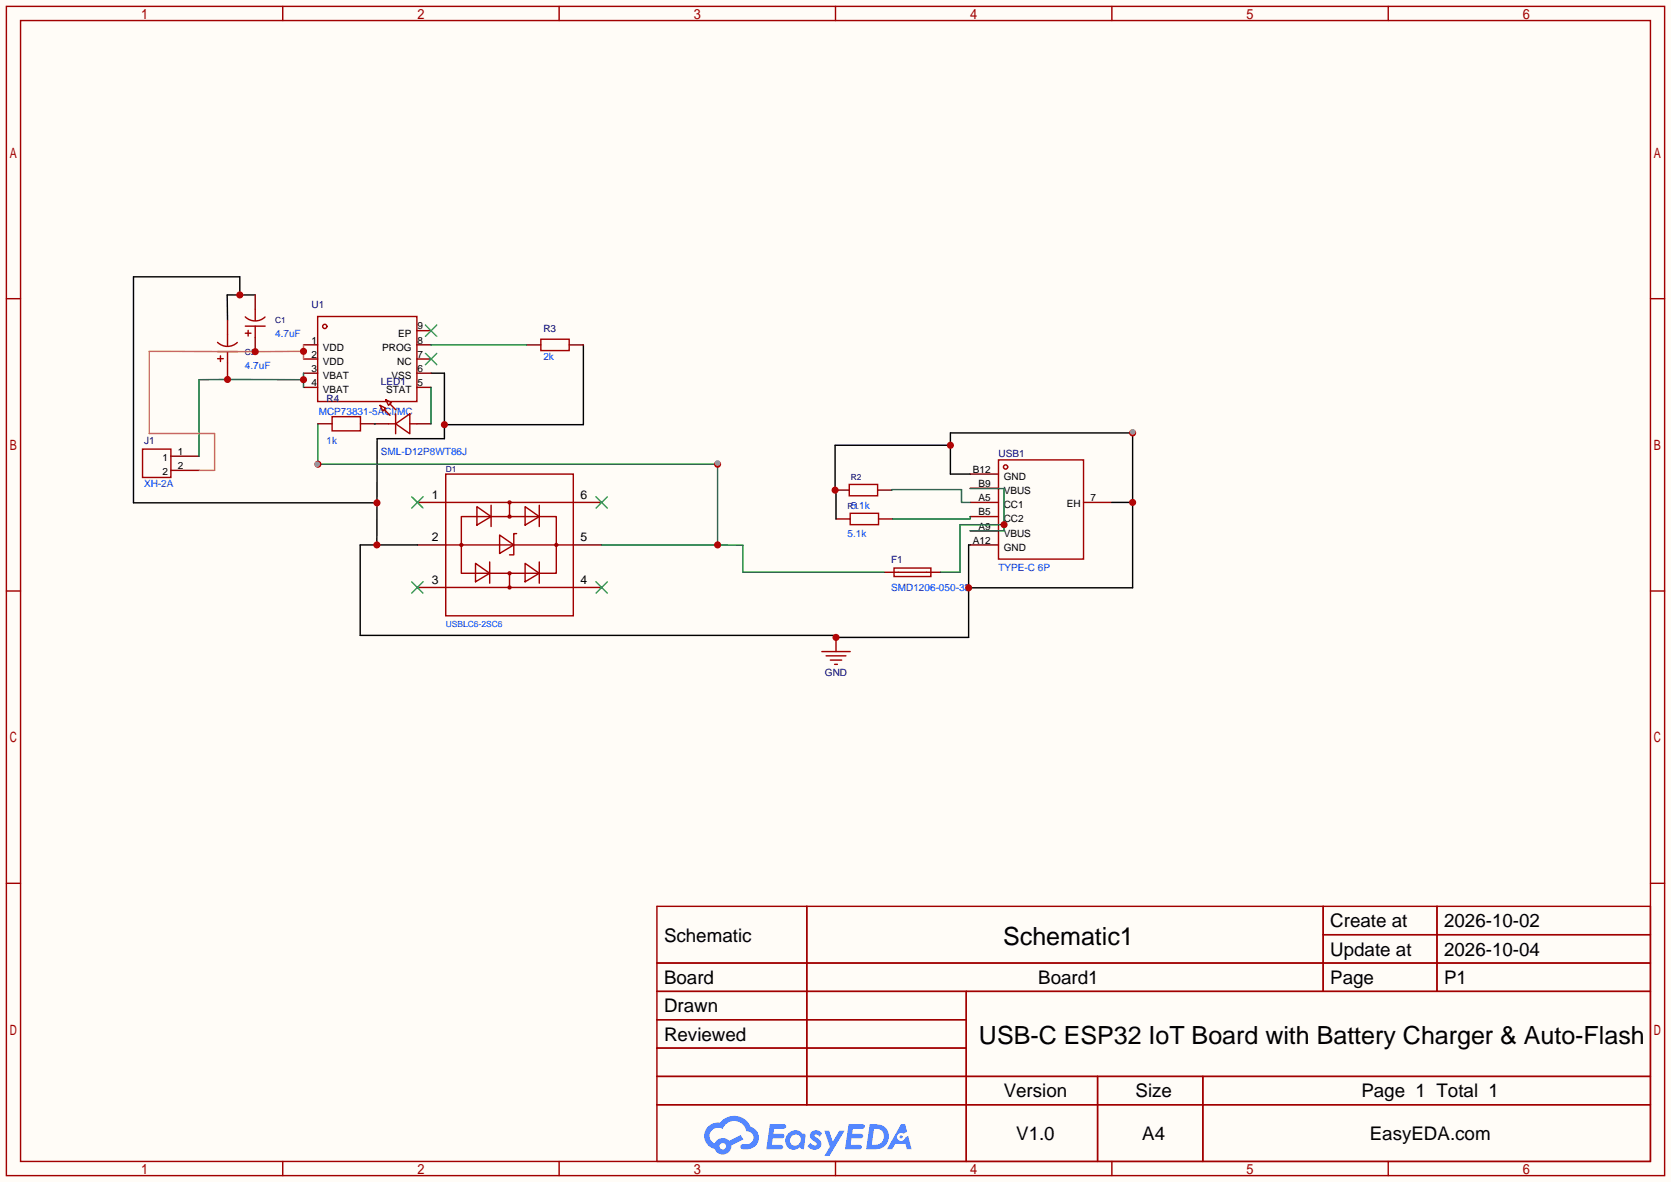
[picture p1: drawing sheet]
<svg xmlns="http://www.w3.org/2000/svg" width="299mm" height="212mm" viewBox="0 0 299 212" stroke-linecap="round" stroke-linejoin="round" font-family="sans-serif">
<path d="M0 0h299.5v211.8h-299.5z" fill="#fffcf7"/>
<g fill="none" stroke="#a10000" stroke-width=".25">
<path d="M1.1 1.1h297.2v209.6h-297.2zM3.7 3.7h292.1v204.5h-292.1zM50.7 1.1v2.6M100.2 1.1v2.6M149.7 1.1v2.6M199.3 1.1v2.6M248.8 1.1v2.6M1.1 53.5h2.6M295.8 53.5h2.5M1.1 105.9h2.6M295.8 105.9h2.5M1.1 158.3h2.6"/>
<path d="M295.8 158.3h2.5M117.7 162.4h178.1v45.8h-178.1zM117.7 172.6h178.1M117.7 177.7h178.1M144.6 162.4v35.6M173.2 177.7v30.5M237.1 162.4v15.3M237.1 167.5h58.7M257.5 162.4v15.3M117.7 182.8h55.5M117.7 192.9h178.1M117.7 187.8h55.5"/>
<path d="M117.7 198h178.1M196.7 192.9v15.3M215.6 192.9v15.3M50.7 208.2v2.5M100.2 208.2v2.5M149.7 208.2v2.5M199.3 208.2v2.5M248.8 208.2v2.5"/>
</g>
<g fill="#5487ff">
<path d="M145.5 202.8a1.3 1.3 0 0 1 1.8 .3l-.4 .6a.54 .54 0 0 0-.9-.2l.1 .2a1.58 1.58 0 0 1 1.1 1.6 1.43 1.43 0 0 1-2.5 .1l.5-.6a.64 .64 0 0 0 .5 .5 .64 .64 0 0 0 .7-.3l-.2-.2a1.6 1.6 0 0 1-1-1.6z"/>
<path d="M147.7 202.7h.9l.7 1.9 1.1-1.9h.9l-2.7 4.5h-.9l1-1.7z"/>
<path d="M138 201.5h1.6a1.31 1.31 0 0 1 1.2 .2 .4 .4 0 0 1-.3 .6h-1.8l-.1 .9h1.6a.4 .4 0 0 1 .4 .4 .4 .4 0 0 1-.4 .4h-1.7l-.2 1.2h.8a1.23 1.23 0 0 1 1.2 .2 .39 .39 0 0 1-.3 .6h-2.7z"/>
<path d="M152.1 201.5h1.6a1.32 1.32 0 0 1 1.3 .2 .39 .39 0 0 1-.4 .6h-1.7l-.2 .9h1.7a.4 .4 0 0 1 .3 .4 .4 .4 0 0 1-.4 .4h-1.7l-.2 1.2h.8a1.23 1.23 0 0 1 1.2 .2 .39 .39 0 0 1-.3 .6h-2.7z"/>
<path d="M161.5 201.5h.7l.4 1.3-.7 .4a.75 .75 0 0 0-1.1 .3 .75 .75 0 0 0 .5 1 .75 .75 0 0 0 .9-.6l.6-.3 .6 2.4h-.9l-.2-1h-1.9l-.5 1h-.9z"/>
<path d="M155.9 201.5l-.7 4.5h1.5a2.27 2.27 0 0 0 2.6-2.3 2.27 2.27 0 0 0-2.7-2.2zM156.6 202.3a1.5 1.5 0 0 1 1.8 1.5 1.5 1.5 0 0 1-1.9 1.4h-.3z"/>
<path d="M141.3 203.1a1.62 1.62 0 0 0-.4 2.1 1.62 1.62 0 0 0 2 .7l.4-.3 .3 .3 .5 .1 .3-2.5-.2-.3h-.4a1.58 1.58 0 0 0-2.5-.1zM141.9 203.6a.98 .98 0 0 1 1.5 .2 .98 .98 0 0 1-.6 1.5 .94 .94 0 0 1-1.2-.4 .94 .94 0 0 1 .3-1.3z"/>
<path d="M126.9 201.9a2.37 2.37 0 0 0 1.2 4 1.54 1.54 0 0 0 1.7 1 1.54 1.54 0 0 0 1.3-1.6l2.1-1.1-.5-.8-2 1.1a1.57 1.57 0 0 0-2.6 .4 1.5 1.5 0 0 1-.8-2.1 1.5 1.5 0 0 1 2.2-.5 2.23 2.23 0 0 1 2.3-1.4 2.23 2.23 0 0 1 2 1.8 1.16 1.16 0 0 1 1.2 1.1 1.16 1.16 0 0 1-1 1.3h-.7a.47 .47 0 0 0-.6 .3 .47 .47 0 0 0 .4 .6 2.23 2.23 0 0 0 2.3-.7 2.23 2.23 0 0 0 .4-2.3 2.16 2.16 0 0 0-1.3-1.1 3.2 3.2 0 0 0-5.4-.7l-1.2 .1zM129 205.4a.58 .58 0 0 1 1.1 0 .58 .58 0 0 1-1.1 0z"/>
<circle cx="161.5" cy="203.8" r=".28"/>
</g>
<g fill="none" stroke="#870000" stroke-width=".25">
<path d="M74.8 90h5.1M74.8 97.7h5.1M102.7 90h5.1M102.7 97.7h5.1M173.9 90h5M173.9 97.7h5M173.9 95.1h5M173.9 92.6h5M173.9 87.5h5M173.9 85h5M194.2 90h5.1M74.8 105.3h5.1"/>
<path d="M102.7 105.3h5.1M158.4 102.6h2.6M166.1 102.6h2.5"/>
</g>
<g fill="none" stroke="#a10000" stroke-width=".25">
<path d="M79.9 85h22.8v25.4h-22.8zM79.9 90h22.8M79.9 97.7h22.8M82.7 92.6h17v10.1h-17zM85.5 90.8l2.5 1.8-2.5 1.5zM88 90.6v3.8M89.5 95.9l2.6 1.8-2.6 1.5zM91.3 90v2.6M92.6 95.6h-.5v3.8h-.8M94.1 90.8l2.5 1.8-2.5 1.5zM96.6 90.6v3.8M178.9 82.4h15.3v17.8h-15.3z"/>
<path d="M79.9 105.3h22.8M85.2 101l2.6 1.7-2.6 1.6zM87.8 100.7v3.8M91.3 102.7v2.6M94.1 101l2.5 1.7-2.5 1.6zM96.6 100.7v3.8M160.2 101.8h6.6v1.5h-6.6zM161 102.6h5.1"/>
<circle cx="82.7" cy="97.7" r=".25"/>
<circle cx="91.3" cy="92.6" r=".25"/>
<circle cx="91.3" cy="90" r=".25"/>
<circle cx="99.7" cy="97.7" r=".25"/>
<circle cx="180.2" cy="83.7" r=".38"/>
<circle cx="91.3" cy="102.7" r=".25"/>
<circle cx="91.3" cy="105.3" r=".25"/>
</g>
<path d="M73.8 89l2 2.1M75.8 89l-2 2.1M106.8 89l2 2.1M108.8 89l-2 2.1M73.8 104.3l2 2M75.8 104.3l-2 2M106.8 104.3l2 2M108.8 104.3l-2 2" fill="none" stroke="#3c3" stroke-width=".25"/>
<path d="M173.9 87.6h6v7.5h-6M179.9 94h-7.9v8.6h-3.4" fill="none" stroke="#008700" stroke-width=".25"/>
<circle cx="179.9" cy="94" r=".64" fill="#c00"/>
<path d="M152.2 86.8h5.1v2.1h-5.1zM152.4 92h5v2h-5zM147.3 116.8h5.1M148 117.5h3.6M148.8 118.3h2M149.6 119.1h.5" fill="none" stroke="#a10000" stroke-width=".25"/>
<path d="M149.7 87.8h2.5M149.8 93h2.6M157.3 87.8h2.5M157.4 93h2.6M149.8 114.2v2.6" fill="none" stroke="#870000" stroke-width=".25"/>
<path d="M43 52.9v-3.3h-19.1v40.5h43.7M45.7 52.9h-5l.1 4.5M77.3 66.9h2.3v11.7h-12l-.1 19.1M104.5 61.8v14.3h-24.9M170.3 79.8h-20.6v8h.1v5.2M203 77.4v27.9h-29.4M203 77.6h-32.7v7.4h3.6M74.8 97.7h-10.2v16.2h85.2v.3h23.8v-16.5h.3M199.3 90h3.7" fill="none" stroke="#000" stroke-width=".25"/>
<g fill="#c00">
<circle cx="79.6" cy="76.1" r=".63"/>
<circle cx="67.6" cy="90.1" r=".63"/>
<circle cx="67.5" cy="97.7" r=".63"/>
<circle cx="149.8" cy="114.2" r=".64"/>
<circle cx="173.6" cy="105.3" r=".64"/>
<circle cx="203" cy="90" r=".63"/>
<circle cx="203" cy="77.6" r=".63"/>
<circle cx="170.3" cy="79.8" r=".63"/>
<circle cx="149.7" cy="87.8" r=".63"/>
<circle cx="43" cy="52.9" r=".64"/>
</g>
<circle cx="203" cy="77.4" r=".51" fill="#999"/>
<path d="M57 75.9v7.3M56.8 83.2h71.8M107.8 97.7h20.8M128.6 97.7h4.5v4.9h25.3M128.6 83v14.7" fill="none" stroke="#008700" stroke-width=".25"/>
<g fill="#c00">
<circle cx="128.6" cy="97.7" r=".63"/>
<circle cx="128.6" cy="83.2" r=".63"/>
<circle cx="57" cy="83.2" r=".64"/>
</g>
<g fill="#999">
<circle cx="128.6" cy="83" r=".51"/>
<circle cx="56.8" cy="83.2" r=".51"/>
</g>
<path d="M40.8 67.6v.4M40.8 68h-5.1v13.8M40.8 68h13.6M54.4 66.9v2.5M77.3 69.4v6.6M159.8 87.8v-.1h12.5v2.3h1.6M173.9 92.6v.4h-13.9" fill="none" stroke="#008700" stroke-width=".25"/>
<g fill="none" stroke="#a10000" stroke-width=".25">
<path d="M40.8 60v2M44 56.8a2.54 2.54 0 0 0 3.5 0M44 58.4h3.5M44 59.7h1M44.5 59.2v1M45.7 55.4v2M45.7 58.4v2.1M56.9 56.7h17.8v15.3h-17.8zM39 61.4a2.54 2.54 0 0 0 3.5 0M39 63h3.6M39 64.3h1M39.5 63.8v1"/>
<path d="M40.8 63v2M59.5 74.7h5.1v2.5h-5.1zM68.1 72.7l1 .5-.5 .5zM68.9 73.4l1 1M69.1 71.6l1 .5-.5 .6zM69.6 76h1.3M69.9 72.4l1 1M70.9 76l2.5-1.8v3.5zM70.9 74.2v3.5M73.4 76h1.3M96.9 60.8h5.1v2h-5.1zM25.5 80.5h5.1v5.1h-5.1z"/>
<circle cx="58.2" cy="58.5" r=".38"/>
</g>
<g fill="none" stroke="#870000" stroke-width=".25">
<path d="M40.8 57.4v2.6M45.7 52.9v2.5M74.7 59.3h2.6M40.8 65v2.6M45.7 60.5v2.5M54.4 61.8h2.5M54.4 64.3h2.5M54.4 66.9h2.5M54.4 69.4h2.5M57 75.9h2.5M64.6 75.9l5 .1M74.7 61.8h2.6"/>
<path d="M74.7 64.3h2.6M74.7 66.9h2.6M74.7 69.4h2.6M74.7 76h2.6M94.4 61.8h2.5M102 61.8h2.5M30.6 81.8h5.1M30.6 84.3h5.1"/>
</g>
<path d="M76.2 58.2l2.1 2.1M78.3 58.2l-2.1 2.1M76.2 63.3l2.1 2.1M78.3 63.3l-2.1 2.1" fill="none" stroke="#3c3" stroke-width=".25"/>
<g fill="#c00">
<circle cx="54.4" cy="68" r=".63"/>
<circle cx="40.8" cy="68" r=".63"/>
</g>
<path d="M54.4 61.8v2.5M54.4 63h-27.7v14.7h11.8v6.6h-2.8" fill="none" stroke="#c93" stroke-width=".25"/>
<g fill="#c00">
<circle cx="54.4" cy="63" r=".63"/>
<circle cx="45.7" cy="63" r=".63"/>
</g>
<path d="M67.1 76h.1M77.3 61.8h17.1" fill="none" stroke="#008700" stroke-width=".25"/>
<g font-size="4.5">
<text x="179.8" y="169.3">Schematic1</text>
<text x="175.4" y="187.1">USB-C ESP32 IoT Board with Battery Charger &amp; Auto-Flash</text>
</g>
<g font-size="3.4">
<text x="238.4" y="166.2">Create at</text>
<text x="258.8" y="166.2">2026-10-02</text>
<text x="119" y="168.7">Schematic</text>
<text x="238.4" y="171.3">Update at</text>
<text x="258.8" y="171.3">2026-10-04</text>
<text x="119" y="176.4">Board</text>
<text x="186.1" y="176.4">Board1</text>
<text x="238.4" y="176.4">Page</text>
<text x="258.8" y="176.4">P1</text>
<text x="119" y="181.4">Drawn</text>
<text x="119" y="186.5">Reviewed</text>
<text x="179.9" y="196.7">Version</text>
<text x="203.5" y="196.7">Size</text>
<text x="244" y="196.7">Page 1 Total 1</text>
<text x="182.1" y="204.3">V1.0</text>
<text x="204.7" y="204.3">A4</text>
<text x="245.5" y="204.3">EasyEDA.com</text>
</g>
<g font-size="2.2">
<text x="77.4" y="89.3">1</text>
<text x="104" y="89.3">6</text>
<text x="77.4" y="97">2</text>
<text x="104" y="97">5</text>
<text x="77.4" y="104.6">3</text>
<text x="104" y="104.6">4</text>
</g>
<g font-size="1.8" fill="#000080">
<text x="55.9" y="55.2">U1</text>
<text x="97.4" y="59.5">R3</text>
<text x="58.5" y="72">R4</text>
<text x="68.3" y="68.9">LED1</text>
<text x="25.8" y="79.6">J1</text>
<text x="178.9" y="82">USB1</text>
<text x="159.7" y="100.8">F1</text>
<text x="147.8" y="121.2">GND</text>
</g>
<g font-size="1.8">
<text x="74.8" y="59">9</text>
<text x="55.8" y="64.1">2</text>
<text x="55.8" y="61.6">1</text>
<text x="57.9" y="65.4">VDD</text>
<text x="57.9" y="62.9">VDD</text>
<text x="68.5" y="62.9">PROG</text>
<text x="71.2" y="65.4">NC</text>
<text x="71.4" y="60.3">EP</text>
<text x="74.8" y="61.6">8</text>
<text x="74.8" y="64.1">7</text>
<text x="55.8" y="69.2">4</text>
<text x="55.8" y="66.7">3</text>
<text x="57.9" y="70.5">VBAT</text>
<text x="57.9" y="67.9">VBAT</text>
<text x="69.2" y="70.5">STAT</text>
<text x="70.2" y="67.9">VSS</text>
<text x="74.8" y="66.7">6</text>
<text x="74.8" y="69.2">5</text>
<text x="29.1" y="82.6">1</text>
<text x="31.9" y="81.5">1</text>
<text x="29.1" y="85.1">2</text>
<text x="31.9" y="84.1">2</text>
<text x="174.4" y="84.7">B12</text>
<text x="175.4" y="89.8">A5</text>
<text x="175.4" y="87.3">B9</text>
<text x="179.9" y="88.6">VBUS</text>
<text x="179.9" y="86">GND</text>
<text x="195.5" y="89.8">7</text>
<text x="175.4" y="94.9">A9</text>
<text x="175.4" y="92.4">B5</text>
<text x="179.9" y="91.1">CC1</text>
<text x="179.9" y="93.6">CC2</text>
<text x="191.2" y="90.8">EH</text>
<text x="174.4" y="97.4">A12</text>
<text x="179.9" y="98.7">GND</text>
<text x="179.9" y="96.2">VBUS</text>
</g>
<g font-size="1.8" fill="#00f">
<text x="49.3" y="60.4">4.7uF</text>
<text x="97.4" y="64.6">2k</text>
<text x="43.9" y="66.2">4.7uF</text>
<text x="57.1" y="74.4">MCP73831-5ACI/MC</text>
<text x="58.5" y="79.6">1k</text>
<text x="68.3" y="81.6">SML-D12P8WT86J</text>
<text x="25.8" y="87.2">XH-2A</text>
<text x="152.5" y="91.1">5.1k</text>
<text x="151.9" y="96.3">5.1k</text>
<text x="159.7" y="105.9">SMD1206-050-33</text>
<text x="178.9" y="102.3">TYPE-C 6P</text>
</g>
<g font-size="1.5" fill="#000080">
<text x="49.3" y="57.8">C1</text>
<text x="43.9" y="63.6">C2</text>
<text x="79.9" y="84.5">D1</text>
<text x="152.5" y="86.1">R2</text>
<text x="151.9" y="91.2">R1</text>
</g>
<text font-size="1.5" fill="#00f" x="79.9" y="112.5">USBLC6-2SC6</text>
</svg>
